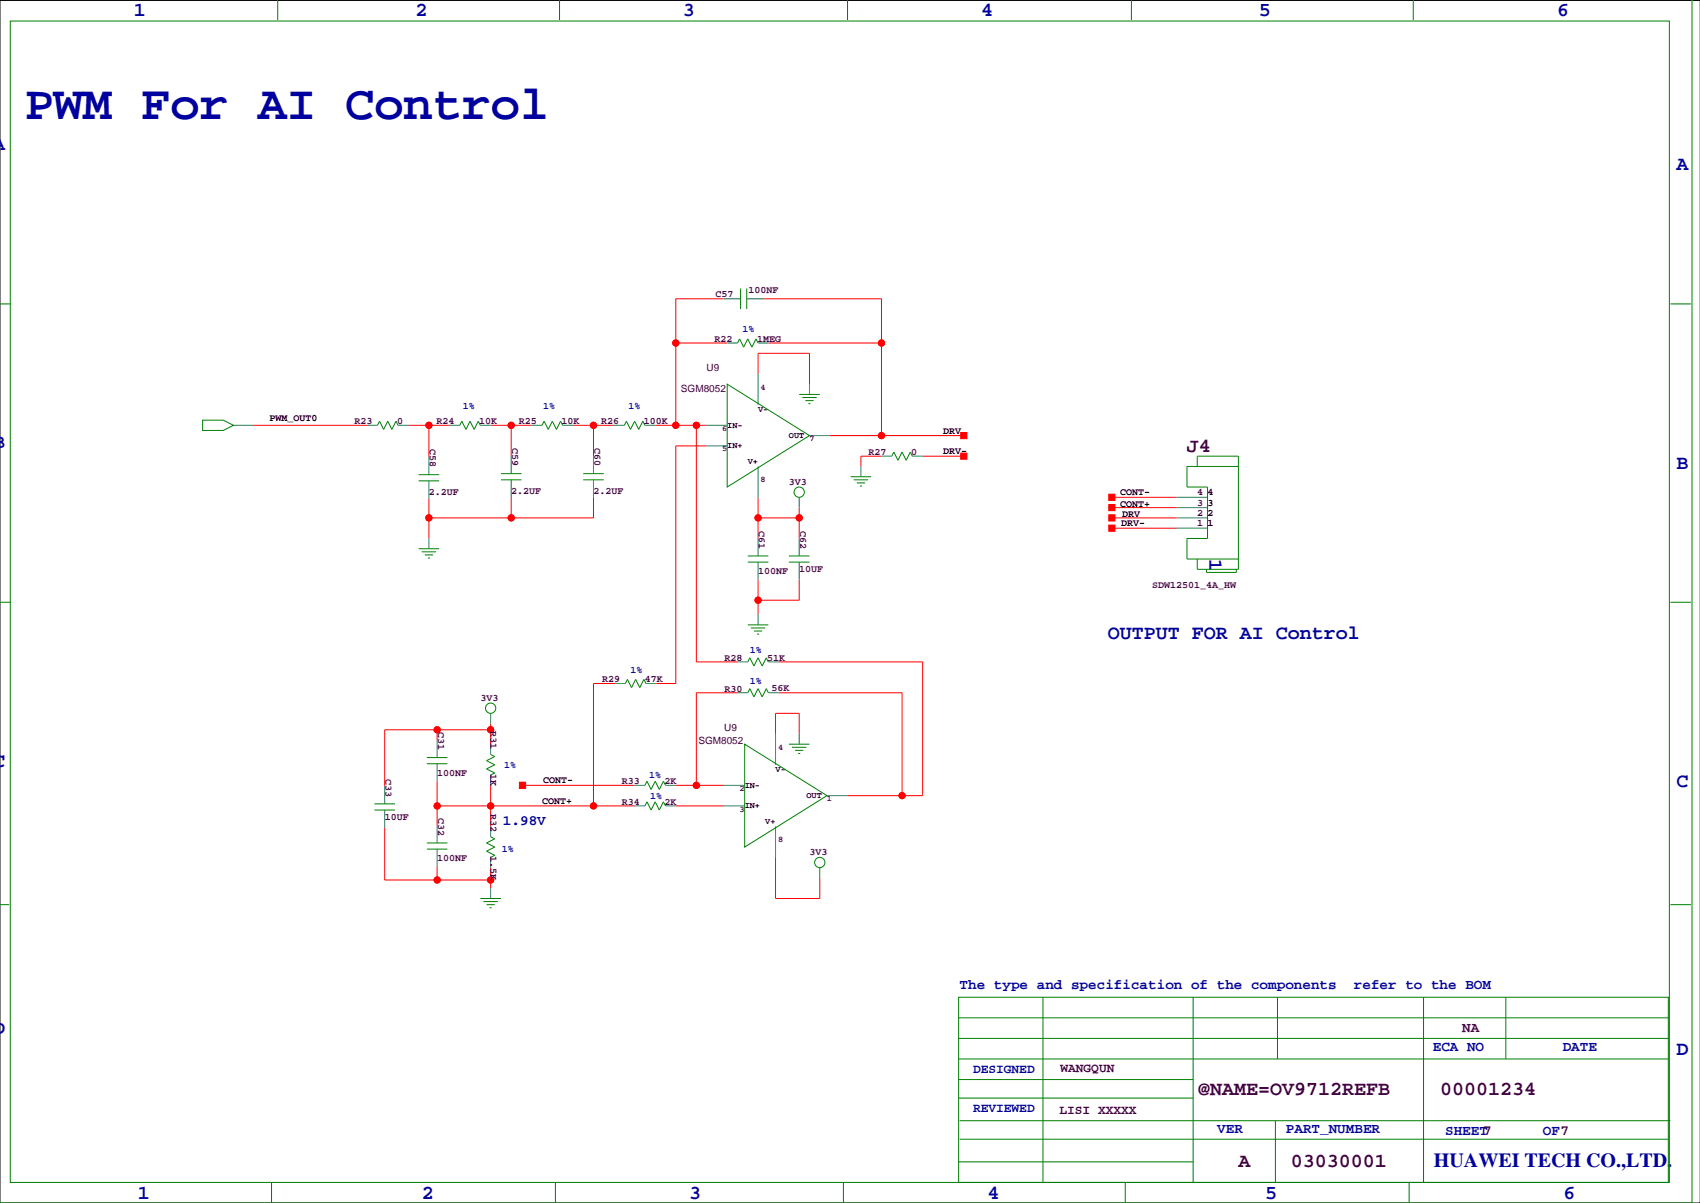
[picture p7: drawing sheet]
<svg xmlns="http://www.w3.org/2000/svg" width="420mm" height="297mm" viewBox="0 0 420 297" stroke-linecap="round" stroke-linejoin="round" font-family="sans-serif">
<path d="M419.9 .1h-419.9v296.9h419.9" fill="none" stroke="#000" stroke-width=".25"/>
<g fill="none" stroke="#f00" stroke-width=".25">
<path d="M178.6 73.8h-11.7v31.2M188.7 73.8h29v33.8M166.9 84.7h12.7M187.2 92.3v-5.1h12.7v7.7M189.7 84.7h28M62.7 105h28M100.8 105h10.2M105.9 105v7.9M121.2 105h10.1M126.2 105v7.6M141.5 105h10.1M146.6 105v7.6"/>
<path d="M161.8 105h12.7M172 105v58.4h10.1M174.5 110.1h-7.6v58.7h-4.8M205 107.6h33M217.7 112.6h-5.1v2.6M227.8 112.6h10.2M105.9 123v10M126.2 122.8v5.1M146.6 122.8v5.1h-40.7M187.2 122.8v10.2M187.2 127.9h10.2M197.4 125.3v7.7"/>
<path d="M274.6 127.9h16M274.6 122.8h16M274.6 130.4h16M274.6 125.3h16M187.2 143.1v8.7M197.4 143.1v5.1h-10.2M121.2 178.7v5.1M151.9 168.8h-5.3v30.2M182.1 171.1h-10.1v22.8M192.3 163.4h35.5v33.1h-18.5M192.3 171.1h30.5v25.4M107.9 199h48.8"/>
<path d="M107.9 180.2v2.5M107.9 192.9v10.9M121.2 193.9v10.2M121.2 180.2h-26.2v14M129 193.9h27.7M166.9 199h11.9M166.9 193.9h11.9M191.5 181.2v-5.1h5.9v5.1M95 204.3v13h26.2M107.9 214v3.3M121.2 214.2v5.1M191.5 211.7v10.2h10.9v-5.1"/>
<circle cx="166.9" cy="84.7" r=".76"/>
<circle cx="217.7" cy="84.7" r=".76"/>
<circle cx="105.9" cy="105" r=".76"/>
<circle cx="126.2" cy="105" r=".76"/>
<circle cx="146.6" cy="105" r=".76"/>
<circle cx="166.9" cy="105" r=".76"/>
<circle cx="172" cy="105" r=".76"/>
<circle cx="217.7" cy="107.6" r=".76"/>
<circle cx="105.9" cy="127.9" r=".76"/>
<circle cx="126.2" cy="127.9" r=".76"/>
<circle cx="187.2" cy="127.9" r=".76"/>
<circle cx="197.4" cy="127.9" r=".76"/>
<circle cx="187.2" cy="148.2" r=".76"/>
<circle cx="108" cy="199" r=".76"/>
<circle cx="108" cy="180.2" r=".76"/>
<circle cx="121.2" cy="199" r=".76"/>
<circle cx="121.2" cy="180.2" r=".76"/>
<circle cx="146.6" cy="199" r=".76"/>
<circle cx="172" cy="193.9" r=".76"/>
<circle cx="222.8" cy="196.5" r=".76"/>
<circle cx="108" cy="217.3" r=".76"/>
<circle cx="121.2" cy="217.3" r=".76"/>
</g>
<g fill="#f00" stroke="#f00" stroke-width=".25">
<path d="M237.2 106.8h1.6v1.5h-1.6z" fill-rule="evenodd"/>
<path d="M237.2 111.9h1.6v1.5h-1.6z" fill-rule="evenodd"/>
<path d="M273.8 122h1.5v1.6h-1.5z" fill-rule="evenodd"/>
<path d="M273.8 129.7h1.5v1.5h-1.5z" fill-rule="evenodd"/>
<path d="M273.8 127.1h1.5v1.5h-1.5z" fill-rule="evenodd"/>
<path d="M273.8 124.6h1.5v1.5h-1.5z" fill-rule="evenodd"/>
<path d="M128.3 193.2h1.5v1.5h-1.5z" fill-rule="evenodd"/>
<circle cx="146.6" cy="199" r=".76"/>
<circle cx="121.2" cy="199" r=".76"/>
<circle cx="108" cy="199" r=".76"/>
<circle cx="108" cy="217.3" r=".76"/>
<circle cx="121.2" cy="217.3" r=".76"/>
<circle cx="187.2" cy="148.2" r=".76"/>
<circle cx="222.8" cy="196.5" r=".76"/>
<circle cx="172" cy="193.9" r=".76"/>
<circle cx="197.4" cy="127.9" r=".76"/>
<circle cx="187.2" cy="127.9" r=".76"/>
<circle cx="172" cy="105" r=".76"/>
<circle cx="166.9" cy="84.7" r=".76"/>
<circle cx="166.9" cy="105" r=".76"/>
<circle cx="105.9" cy="127.9" r=".76"/>
<circle cx="126.2" cy="127.9" r=".76"/>
<circle cx="146.6" cy="105" r=".76"/>
<circle cx="126.2" cy="105" r=".76"/>
<circle cx="105.9" cy="105" r=".76"/>
<circle cx="217.7" cy="107.6" r=".76"/>
<circle cx="217.7" cy="84.7" r=".76"/>
<circle cx="108" cy="180.2" r=".76"/>
<circle cx="121.2" cy="180.2" r=".76"/>
</g>
<g fill="none" stroke="#008080" stroke-width=".25">
<path d="M178.6 73.8h4.3M184.4 73.8h4.3M179.6 84.7h2.5M187.2 92.3v7.6M187.2 84.7h2.5M199.9 94.9v2.5M57.7 105h5M90.7 105h2.5M98.3 105h2.5M105.9 112.9v4.3M105.9 118.7v4.3M111 105h2.5"/>
<path d="M118.6 105h2.6M126.2 112.6v4.4M126.2 118.5v4.3M131.3 105h2.6M138.9 105h2.6M146.6 112.6v4.4M146.6 118.5v4.3M151.6 105h2.6M159.3 105h2.5M174.5 105h5.1M174.5 110.1h5.1M187.2 115.2v7.6"/>
<path d="M199.9 107.6h5.1M212.6 115.2v2.5M217.7 112.6h2.5M225.3 112.6h2.5M105.9 133v2.5M187.2 133v4.3M187.2 138.8v4.3M197.4 122.8v2.5M197.4 133v4.3M197.4 138.8v4.3M290.6 130.4h7.6M290.6 127.9h7.6"/>
<path d="M290.6 125.3h7.6M290.6 122.8h7.6M187.2 151.8v2.5M121.2 176.1v2.6M151.9 168.8h2.5M159.5 168.8h2.6M182.1 171.1h2.6M182.1 163.4h2.6M189.7 171.1h2.6M189.7 163.4h2.6M95 194.2v4.3M107.9 182.7v4.4"/>
<path d="M107.9 188.6v4.3M121.2 183.8v2.5M121.2 191.4v2.5M156.7 199h2.6M156.7 193.9h2.6M164.3 199h2.6M164.3 193.9h2.6M178.8 199h5.1M178.8 193.9h5.1M191.5 181.2v7.6M197.4 181.2v2.6M204.2 196.5h5.1"/>
<path d="M95 200v4.3M107.9 203.8v4.3M107.9 209.7v4.3M121.2 204.1v2.5M121.2 211.7v2.5M121.2 219.3v2.6M191.5 204.1v7.6M202.4 214.2v2.6"/>
</g>
<g fill="none" stroke="#008000" stroke-width=".25">
<path d="M68.6 0v4.9M138.2 0v4.9M209.3 0v4.9M279.4 0v4.9M349 0v4.9M417.8 -.1v297.1h-417.8M2.5 5.2h409.7v286.8h-409.7zM-.1 75h2.6M182.9 71.2v5.1M184.4 71.2v5.1M412.5 75h5.1M179.6 94.9l20.3 12.7-20.3 12.7z"/>
<path d="M182.1 84.7l.5-1 1 2 1.1-2 1 2 1-2 .5 1M197.4 97.4h5M198.1 98.2h3.6M198.9 98.9h2M199.6 99.7h.6M50 103.7h5.1l2.6 1.3-2.6 1.3h-5.1zM93.2 105l.5-1 1 2 1.1-2 1 2 1-2 .5 1M103.4 117.2h5.1M103.4 118.7h5.1M113.5 105l.5-1 1.1 2 1-2 1 2 1-2 .5 1M123.7 118.5h5.1M123.7 117h5.1"/>
<path d="M133.9 105l.5-1 1 2 1-2 1 2 1-2 .5 1M144 118.5h5.1M144 117h5.1M154.2 105l.5-1 1 2 1-2 1 2 1-2 .6 1M210.1 117.7h5M210.8 118.5h3.6M211.6 119.2h2M220.2 112.6l.5-1 1 2.1 1.1-2.1 1 2.1 1-2.1 .5 1M295.7 115.2v-2.6h10.1v28h-10.1v-2.6M305.8 115.2h-12.7v5.1h5.1v12.7h-5.1v5h12.7M103.4 135.5h5.1M104.1 136.3h3.6"/>
<path d="M104.9 137h2M105.7 137.8h.5M184.7 137.3h5M184.7 138.8h5M194.8 137.3h5.1M194.8 138.8h5.1M212.3 120h.6M-.1 148.7h2.6M184.7 154.3h5M185.4 155.1h3.6M186.2 155.8h2M186.9 156.6h.6"/>
<path d="M297.9 140.6v.7h7.4v-.7M412.5 148.7h5.1M154.4 168.8l.5-1 1.1 2 1-2 1 2 1-2 .5 1M184.7 171.1l.5-1.1 1 2.1 1-2.1 1 2.1 1-2.1 .5 1.1M184.7 163.4l.5-1 1 2.1 1-2.1 1 2.1 1-2.1 .5 1M92.5 198.5h5M105.4 187.1h5.1M105.4 188.6h5.1M121.2 186.3l1 .5-2.1 1 2.1 1-2.1 1.1 2.1 1-1 .5M159.3 193.9l.5-1 1 2 1-2 1 2 1-2 .5 1M159.3 199l.5-1 1 2 1-2 1 2 1-2 .5 1M183.9 183.8l20.3 12.7-20.3 12.7z"/>
<path d="M194.8 183.8h5.1M195.6 184.5h3.5M196.3 185.3h2.1M197.1 186h.5M92.5 200h5M105.4 208.1h5.1M105.4 209.7h5.1M121.2 206.6l1 .5-2.1 1 2.1 1.1-2.1 1 2.1 1-1 .5M-.1 223.4h2.4M118.6 221.9h5.1M119.4 222.6h3.5M120.1 223.4h2.1"/>
<path d="M120.9 224.1h.5M412.5 223.4h5.1M236.7 246.2h175.3v45.8h-175.3zM236.7 251.3h175.3M236.7 256.4h175.3M257.6 246.2v45.8M294.6 246.2v45.8M315.5 246.2v15.3M351.5 246.2v45.8M371.9 246.2v15.3M236.7 266.6h57.9M236.7 261.5h175.3"/>
<path d="M236.7 271.1h57.9M237 276.7h175.5M315 276.7v15.3M67.1 292v5M137.2 292v5M208.3 292v5M236.7 286.9h57.9M237 281.3h175M277.9 292v5M348 292v5M381 287.4h.1"/>
<circle cx="197.4" cy="121.5" r="1.27"/>
<circle cx="121.2" cy="174.9" r="1.27"/>
<circle cx="202.4" cy="213" r="1.27"/>
</g>
<text font-size="12" fill="#0000a0" x="6.1" y="29.4">PWM For AI Control</text>
<g font-size="4.9" fill="#0000a0">
<text x="33" y="3.9">1</text>
<text x="102.6" y="3.9">2</text>
<text x="168.7" y="3.9">3</text>
<text x="242.3" y="3.9">4</text>
<text x="310.9" y="3.9">5</text>
<text x="384.6" y="3.9">6</text>
<text x="414" y="42">A</text>
<text x="414" y="115.7">B</text>
<text x="298.7" y="138" transform="rotate(90 298.7 138)">1</text>
<text x="273.6" y="157.9">OUTPUT FOR AI Control</text>
<text x="414" y="194.4">C</text>
<text x="414" y="260.5">D</text>
<text x="354.1" y="288">HUAWEI TECH CO.,LTD.</text>
<text x="34" y="296">1</text>
<text x="104.1" y="296">2</text>
<text x="170.2" y="296">3</text>
<text x="243.8" y="296">4</text>
<text x="312.4" y="296">5</text>
<text x="386.1" y="296">6</text>
</g>
<g font-size="4.9" fill="#400040">
<text x="293.1" y="111.6">J4</text>
<text x="295.9" y="270.5">@NAME=OV9712REFB</text>
<text x="355.6" y="270.5">00001234</text>
<text x="305.9" y="288.3">A</text>
<text x="318.8" y="288.3">03030001</text>
</g>
<g font-size="3.5" fill="#0000a0">
<text x="124.2" y="203.6">1.98V</text>
<text x="237" y="244.2">The type and specification of the components</text>
<text x="334.3" y="244.2">refer to the BOM</text>
<text x="353.8" y="259.4">ECA NO</text>
<text x="385.9" y="259.4">DATE</text>
<text x="300.6" y="279.7">VER</text>
<text x="317.5" y="279.7">PART_NUMBER</text>
<text x="356.9" y="280.3">SHEET7</text>
<text x="381" y="280.3">OF7</text>
</g>
<text font-size="3.5" fill="#400040" x="361.1" y="254.9">NA</text>
<g font-size="3.2" fill="#0000a0">
<text x="240.3" y="264.9">DESIGNED</text>
<text x="240.3" y="274.5">REVIEWED</text>
</g>
<g font-size="3.2" fill="#400040">
<text x="261.9" y="264.7">WANGQUN</text>
<text x="261.6" y="275.1">LISI XXXXX</text>
</g>
<g font-size="2.5" fill="#400040">
<text x="176.7" y="73.3">C57</text>
<text x="184.9" y="72.3">100NF</text>
<text x="176.4" y="84.4">R22</text>
<text x="186.9" y="84.4">1MEG</text>
<text x="174.5" y="91.5">U9</text>
<text x="168.1" y="96.9">SGM8052</text>
<text x="87.5" y="104.8">R23</text>
<text x="98" y="104.8">0</text>
<text x="107.8" y="104.8">R24</text>
<text x="118.4" y="104.8">10K</text>
<text x="128.1" y="104.8">R25</text>
<text x="138.7" y="104.8">10K</text>
<text x="148.5" y="104.8">R26</text>
<text x="159" y="104.8">100K</text>
<text x="106.1" y="111" transform="rotate(90 106.1 111)">C58</text>
<text x="126.5" y="110.7" transform="rotate(90 126.5 110.7)">C59</text>
<text x="146.8" y="110.7" transform="rotate(90 146.8 110.7)">C60</text>
<text x="214.5" y="112.4">R27</text>
<text x="225" y="112.4">0</text>
<text x="194.8" y="119.7">3V3</text>
<text x="105.9" y="122.3">2.2UF</text>
<text x="126.2" y="122">2.2UF</text>
<text x="146.6" y="122">2.2UF</text>
<text x="295.7" y="124.8">3</text>
<text x="295.7" y="122.3">4</text>
<text x="187.4" y="131" transform="rotate(90 187.4 131)">C61</text>
<text x="197.6" y="131" transform="rotate(90 197.6 131)">C62</text>
<text x="295.7" y="129.9">1</text>
<text x="295.7" y="127.4">2</text>
<text x="187.2" y="141.8">100NF</text>
<text x="197.4" y="141.3">10UF</text>
<text x="284.5" y="145.1">SDW12501_4A_HW</text>
<text x="178.9" y="163.2">R28</text>
<text x="189.5" y="163.2">51K</text>
<text x="118.6" y="173.1">3V3</text>
<text x="148.7" y="168.5">R29</text>
<text x="159.3" y="168.5">47K</text>
<text x="178.9" y="170.8">R30</text>
<text x="190.5" y="170.5">56K</text>
<text x="108.2" y="180.8" transform="rotate(90 108.2 180.8)">C31</text>
<text x="121.1" y="180.6" transform="rotate(90 121.1 180.6)">R31</text>
<text x="172.5" y="183.7">SGM8052</text>
<text x="178.8" y="180.4">U9</text>
<text x="107.9" y="191.6">100NF</text>
<text x="121.1" y="191.1" transform="rotate(90 121.1 191.1)">1K</text>
<text x="95.2" y="192.3" transform="rotate(90 95.2 192.3)">C33</text>
<text x="153.5" y="193.7">R33</text>
<text x="164.1" y="193.7">2K</text>
<text x="95" y="202.6">10UF</text>
<text x="108.2" y="201.9" transform="rotate(90 108.2 201.9)">C32</text>
<text x="121.1" y="200.9" transform="rotate(90 121.1 200.9)">R32</text>
<text x="153.5" y="198.7">R34</text>
<text x="164.1" y="198.7">2K</text>
<text x="107.9" y="212.7">100NF</text>
<text x="121.1" y="211.4" transform="rotate(90 121.1 211.4)">1.5K</text>
<text x="199.9" y="211.2">3V3</text>
</g>
<g font-size="2.5" fill="#0000a0">
<text x="183.4" y="81.9">1%</text>
<text x="114.3" y="101">1%</text>
<text x="134.1" y="101">1%</text>
<text x="155.2" y="101">1%</text>
<text x="185.2" y="161.2">1%</text>
<text x="155.7" y="166.2">1%</text>
<text x="185.2" y="168.8">1%</text>
<text x="124.5" y="189.6">1%</text>
<text x="160.3" y="192.1">1%</text>
<text x="160.5" y="197.2">1%</text>
<text x="124" y="210.4">1%</text>
</g>
<g font-size="2.5">
<text x="66.5" y="104">PWM_OUT0</text>
<text x="232.9" y="107">DRV</text>
<text x="232.9" y="112.1">DRV-</text>
<text x="276.6" y="125.1">CONT+</text>
<text x="276.6" y="122.3">CONT-</text>
<text x="298.2" y="124.8">3</text>
<text x="298.2" y="122.3">4</text>
<text x="276.9" y="129.9">DRV-</text>
<text x="277.1" y="127.6">DRV</text>
<text x="298.2" y="129.9">1</text>
<text x="298.2" y="127.4">2</text>
<text x="134.1" y="193.4">CONT-</text>
<text x="133.9" y="198.5">CONT+</text>
</g>
<g font-size="2.1">
<text x="187.2" y="101.8">V-</text>
<text x="179.6" y="105.6">IN-</text>
<text x="179.6" y="110.7">IN+</text>
<text x="194.8" y="108.1">OUT</text>
<text x="184.7" y="114.5">V+</text>
<text x="191.5" y="190.7">V-</text>
<text x="183.9" y="194.5">IN-</text>
<text x="199.1" y="197">OUT</text>
<text x="183.9" y="199.6">IN+</text>
<text x="189" y="203.4">V+</text>
</g>
<g font-size="2.1" fill="#400040">
<text x="187.8" y="96.2">4</text>
<text x="178.3" y="106.4">6</text>
<text x="178.3" y="111.5">5</text>
<text x="199.9" y="108.9">7</text>
<text x="187.8" y="119.1">8</text>
<text x="192.2" y="185.1">4</text>
<text x="182.6" y="195.3">2</text>
<text x="204.2" y="197.8">1</text>
<text x="182.6" y="200.4">3</text>
<text x="192.2" y="208">8</text>
</g>
</svg>
